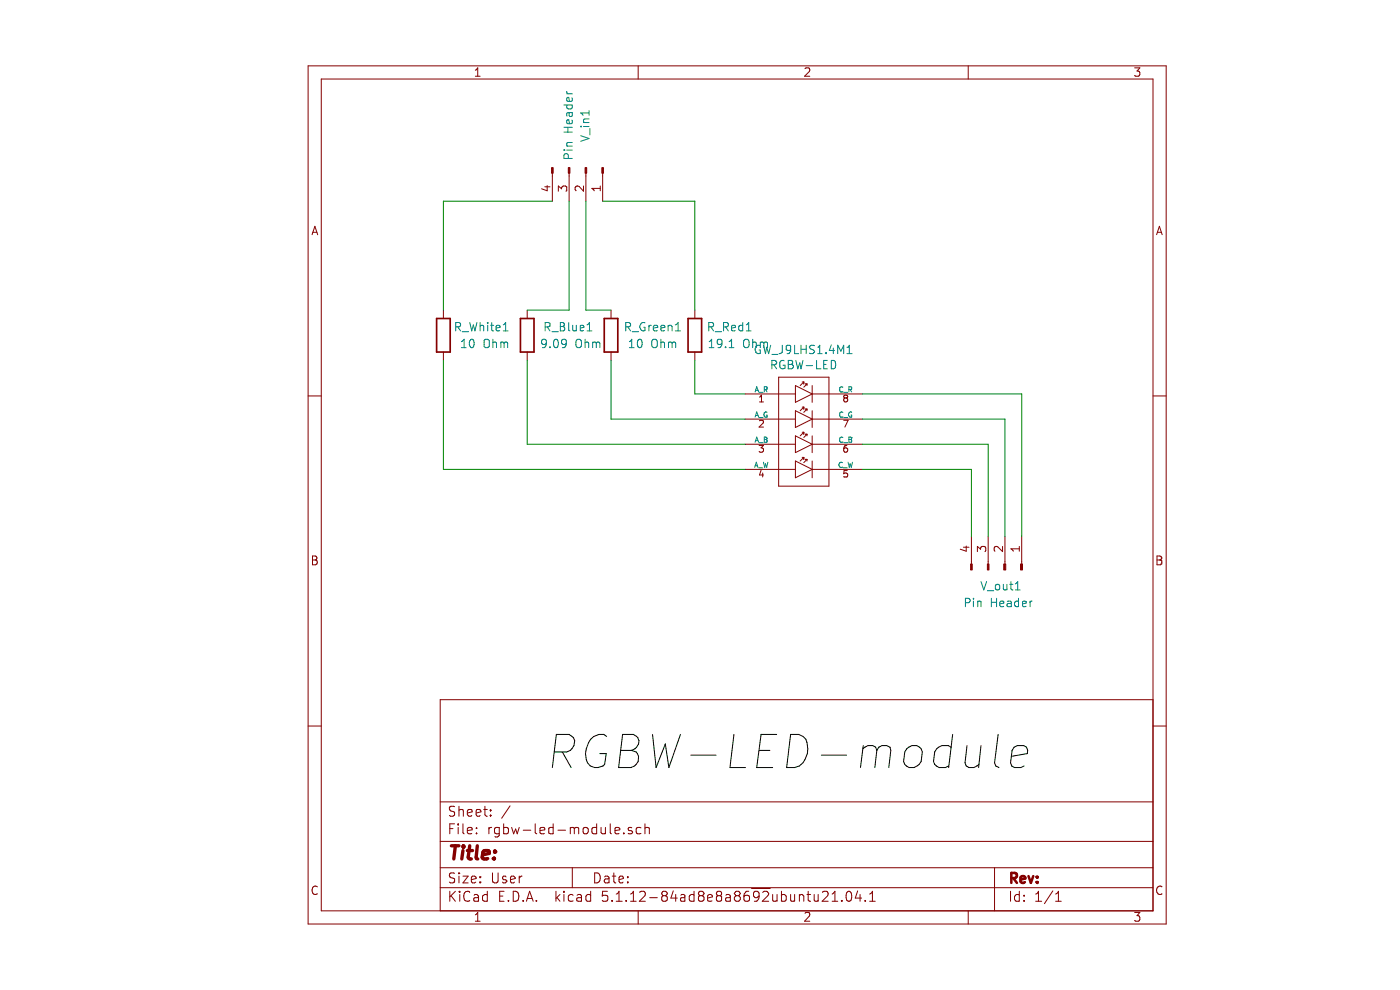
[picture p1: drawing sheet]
EESchema Schematic File Version 4
EELAYER 30 0
EELAYER END
$Descr User 5906 5906
encoding utf-8
Sheet 1 1
Title ""
Date ""
Rev ""
Comp ""
Comment1 ""
Comment2 ""
Comment3 ""
Comment4 ""
$EndDescr
Text Label 1800 4600 0    197  Italic 0
RGBW-LED-module
$Comp
L Device:R R_Red1
U 1 1
P 2700 2000
F 0 "R_Red1" H 3050 2050 50  0000 R CNN
F 1 "19.1 Ohm" H 3150 1950 50  0000 R CNN
F 2 "Resistor_SMD:R_1206_3216Metric_Pad1.30x1.75mm_HandSolder" V 2630 2000 50  0001 C CNN
F 3 "https://cz.mouser.com/datasheet/2/427/dcrcwe3-1762152.pdf" H 2700 2000 50  0001 C CNN
	1    2700 2000
	1    0    0    -1  
$EndComp
$Comp
L Device:R R_White1
U 1 1
P 1200 2000
F 0 "R_White1" H 1600 2050 50  0000 R CNN
F 1 "10 Ohm" H 1600 1950 50  0000 R CNN
F 2 "Resistor_SMD:R_1206_3216Metric_Pad1.30x1.75mm_HandSolder" V 1130 2000 50  0001 C CNN
F 3 "https://cz.mouser.com/datasheet/2/427/crcwce3-1762584.pdf" H 1200 2000 50  0001 C CNN
	1    1200 2000
	1    0    0    -1  
$EndComp
$Comp
L Device:R R_Blue1
U 1 1
P 1700 2000
F 0 "R_Blue1" H 2100 2050 50  0000 R CNN
F 1 "9.09 Ohm" H 2150 1950 50  0000 R CNN
F 2 "Resistor_SMD:R_1206_3216Metric_Pad1.30x1.75mm_HandSolder" V 1630 2000 50  0001 C CNN
F 3 "https://cz.mouser.com/datasheet/2/427/dcrcwe3-1762152.pdf" H 1700 2000 50  0001 C CNN
	1    1700 2000
	1    0    0    -1  
$EndComp
$Comp
L Device:R R_Green1
U 1 1
P 2200 2000
F 0 "R_Green1" H 2450 2050 50  0000 C CNN
F 1 "10 Ohm" H 2450 1950 50  0000 C CNN
F 2 "Resistor_SMD:R_1206_3216Metric_Pad1.30x1.75mm_HandSolder" V 2130 2000 50  0001 C CNN
F 3 "https://cz.mouser.com/datasheet/2/427/crcwce3-1762584.pdf" H 2200 2000 50  0001 C CNN
	1    2200 2000
	1    0    0    -1  
$EndComp
Wire Wire Line
	2700 2150 2700 2350
Wire Wire Line
	2700 2350 3000 2350
Wire Wire Line
	2200 2150 2200 2500
Wire Wire Line
	2200 2500 3000 2500
Wire Wire Line
	3000 2650 1700 2650
Wire Wire Line
	1700 2650 1700 2150
Wire Wire Line
	1200 2150 1200 2800
Wire Wire Line
	1200 2800 3000 2800
$Comp
L bioreactor:RGBW-LED GW_J9LHS1.4M1
U 1 1
P 3350 2600
F 0 "GW_J9LHS1.4M1" H 3350 3115 50  0000 C CNN
F 1 "RGBW-LED" H 3350 3024 50  0000 C CNN
F 2 "bioreactor:RGBW_LED_GW_J9LHS1.4M_HandSolder" H 3350 2600 50  0001 C CNN
F 3 "https://media.osram.info/media/resource/hires/osram-dam-15524600/GW+J9LHS1.4M_EN.pdf" H 3350 2600 50  0001 C CNN
	1    3350 2600
	1    0    0    -1  
$EndComp
$Comp
L Connector:Conn_01x04_Male V_in1
U 1 1
P 2050 1000
F 0 "V_in1" H 1800 1000 50  0000 C CNN
F 1 "Pin Header" H 1800 900 50  0000 C CNN
F 2 "Connector_PinHeader_2.54mm:PinHeader_1x04_P2.54mm_Vertical" H 2050 1000 50  0001 C CNN
F 3 "~" H 2050 1000 50  0001 C CNN
	1    2050 1000
	0    1    1    0   
$EndComp
$Comp
L Connector:Conn_01x04_Male V_out1
U 1 1
P 4550 3400
F 0 "V_out1" V 4450 3250 50  0000 L CNN
F 1 "Pin Header" V 4350 3150 50  0000 L CNN
F 2 "Connector_PinHeader_2.54mm:PinHeader_1x04_P2.54mm_Vertical" H 4550 3400 50  0001 C CNN
F 3 "~" H 4550 3400 50  0001 C CNN
	1    4550 3400
	0    1    -1   0   
$EndComp
Wire Wire Line
	3700 2350 4650 2350
Wire Wire Line
	4650 2350 4650 3200
Wire Wire Line
	3700 2500 4550 2500
Wire Wire Line
	4550 2500 4550 3200
Wire Wire Line
	3700 2650 4450 2650
Wire Wire Line
	4450 2650 4450 3200
Wire Wire Line
	3700 2800 4350 2800
Wire Wire Line
	4350 2800 4350 3200
Wire Wire Line
	2150 1200 2700 1200
Wire Wire Line
	2050 1850 2200 1850
Wire Wire Line
	1950 1850 1700 1850
Wire Wire Line
	2700 1200 2700 1850
Wire Wire Line
	2050 1200 2050 1850
Wire Wire Line
	1950 1200 1950 1850
Wire Wire Line
	1200 1850 1200 1200
Wire Wire Line
	1200 1200 1850 1200
$EndSCHEMATC
